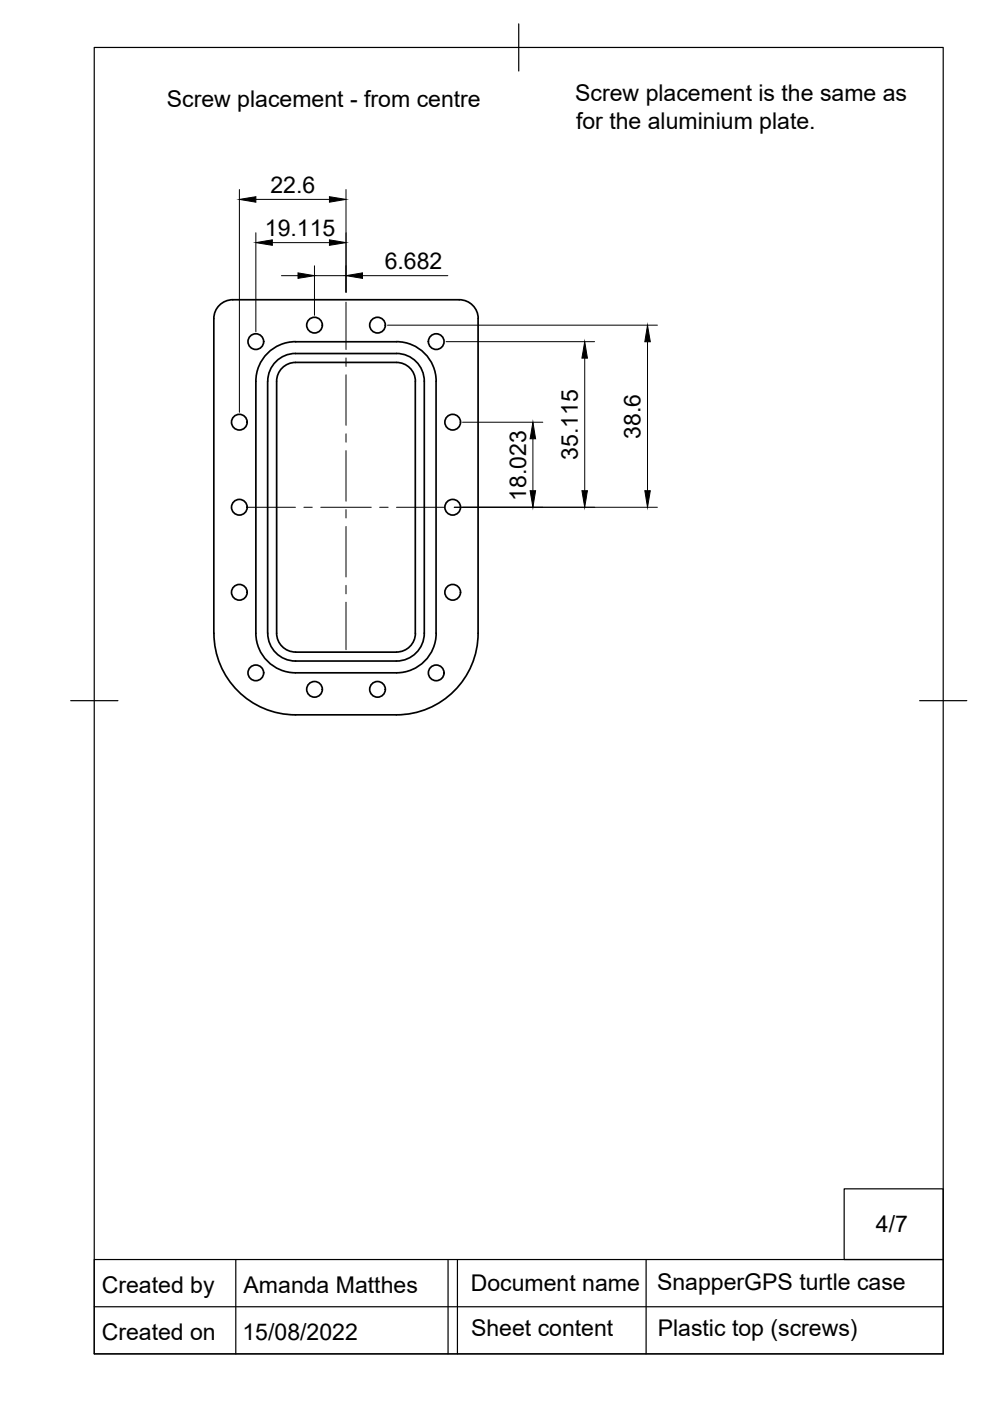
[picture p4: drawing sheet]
<svg xmlns="http://www.w3.org/2000/svg" width="210mm" height="297mm" viewBox="0 0 210 297" stroke-linecap="round" stroke-linejoin="round" font-family="sans-serif">
<!-- layer: Visible -->
<g fill="none" stroke="#000" stroke-width=".36">
<path d="M58.5 76.7a5.8 5.8 0 0 1 4.2-1.7l21.4-.1a5.9 5.9 0 0 1 5.9 5.9v53.5a5.9 5.9 0 0 1-5.9 5.9h-21.4a5.9 5.9 0 0 1-6-5.9l.1-53.5a5.9 5.9 0 0 1 1.7-4.1zM101.4 67.5v66.8a17.3 17.3 0 0 1-17.3 17.3h-21.4a17.3 17.3 0 0 1-17.3-17.3M101.4 67.5a4 4 0 0 0-4-4h-48a4 4 0 0 0-4.1 4v66.8M88.1 80.8v53.5M88.1 80.8a4 4 0 0 0-4-4h-21.4a4 4 0 0 0-4 4v53.5a4 4 0 0 0 4 3.9M92.5 80.8v53.5M92.5 80.8a8.4 8.4 0 0 0-8.4-8.4l-21.4 .1a8.4 8.4 0 0 0-8.4 8.3v53.5a8.4 8.4 0 0 0 8.4 8.3h21.4a8.4 8.4 0 0 0 8.4-8.3M62.7 138.3h21.4M88.1 134.3a4 4 0 0 1-4 3.9"/>
<circle cx="54.2" cy="72.4" r="1.66"/>
<circle cx="66.7" cy="68.9" r="1.66"/>
<circle cx="80" cy="68.9" r="1.66"/>
<circle cx="92.5" cy="72.4" r="1.66"/>
<circle cx="50.7" cy="89.5" r="1.66"/>
<circle cx="96" cy="89.5" r="1.66"/>
<circle cx="50.7" cy="107.5" r="1.66"/>
<circle cx="96" cy="107.5" r="1.66"/>
<circle cx="50.7" cy="125.6" r="1.66"/>
<circle cx="96" cy="125.6" r="1.66"/>
<circle cx="54.2" cy="142.7" r="1.66"/>
<circle cx="66.7" cy="146.2" r="1.66"/>
<circle cx="80" cy="146.2" r="1.66"/>
<circle cx="92.5" cy="142.7" r="1.66"/>
</g>
<!-- layer: Border -->
<path d="M20 10.1h180v276.9h-180zM110 5.1v10M15 148.6h10M195 148.6h10" fill="none" stroke="#000" stroke-width=".25"/>
<!-- layer: TitleBlock -->
<path d="M179 252.1h21v14.9h-21zM20 267h180v20h-180zM20 277.1h180M50 267v20M95 267v20M97 267v20M137 267v20" fill="none" stroke="#000" stroke-width=".25"/>
<!-- layer: Center Lines -->
<g fill="none" stroke="#000" stroke-width=".21">
<path d="M73.4 64.1v10M73.4 75.9v1.8M73.4 79.5v10.7M73.4 92v1.8M73.4 95.6v10.7M52.5 107.6h10.1M64.4 107.6h1.8M68 107.6h10.7M73.4 108v1.8M73.4 111.6v10.7M80.5 107.6h1.8M84.1 107.6h10.1"/>
<path d="M73.4 124.1v1.8M73.4 127.7v10.1"/>
</g>
<!-- layer: Dimensions -->
<g fill="none" stroke="#000" stroke-width=".21">
<path d="M50.8 40.2v47.2M54.3 49.3v21M54.3 42.3h15.5M57.7 51.4h12.1M59.7 58.4h3.5M66.7 56.4v10.5M66.7 58.4h6.7M73.4 40.2v21.8M76.9 58.4h18.1M82.1 68.9h57.3M94.6 72.4h31.5M124 75.9v28.1"/>
<path d="M137.3 72.5v31.5M98.1 89.5h17M113 93v11M96.3 107.6h43.1"/>
</g>
<path d="M50.8 42.3l3.5-.6v1.2zM54.3 51.4l3.4-.6v1.2zM63.2 57.9l3.5 .5-3.5 .6zM69.8 50.8l3.6 .6-3.6 .6zM69.8 41.7l3.6 .6-3.6 .6zM73.4 58.4l3.5-.5v1.1zM124 72.4l.5 3.5h-1.1zM137.3 68.9l.6 3.6h-1.2zM113 89.5l.6 3.5h-1.2zM112.4 104h1.2l-.6 3.6zM123.4 104h1.1l-.5 3.6zM136.7 104h1.2l-.6 3.6z" fill="#000" stroke="#000" stroke-width=".21"/>
<g font-size="4.9">
<text x="35.4" y="22.8">Screw placement - from centre</text>
<text x="122" y="21.4">Screw placement is the same as</text>
<text x="122.1" y="27.3">for the aluminium plate.</text>
<text x="57.3" y="40.8">22.6</text>
<text x="56.2" y="50">19.115</text>
<text x="81.6" y="57">6.682</text>
<text x="135.8" y="93" transform="rotate(-90 135.8 93)">38.6</text>
<text x="122.5" y="97.5" transform="rotate(-90 122.5 97.5)">35.115</text>
<text x="111.5" y="106.2" transform="rotate(-90 111.5 106.2)">18.023</text>
<text x="185.7" y="261.1">4/7</text>
<text x="21.6" y="274.2">Created by</text>
<text x="51.6" y="274.1">Amanda Matthes</text>
<text x="99.8" y="273.7">Document name</text>
<text x="139.3" y="273.6">SnapperGPS turtle case</text>
<text x="21.6" y="284">Created on</text>
<text x="51.4" y="284.2">15/08/2022</text>
<text x="99.9" y="283.2">Sheet content</text>
<text x="139.4" y="283.3">Plastic top (screws)</text>
</g>
</svg>
